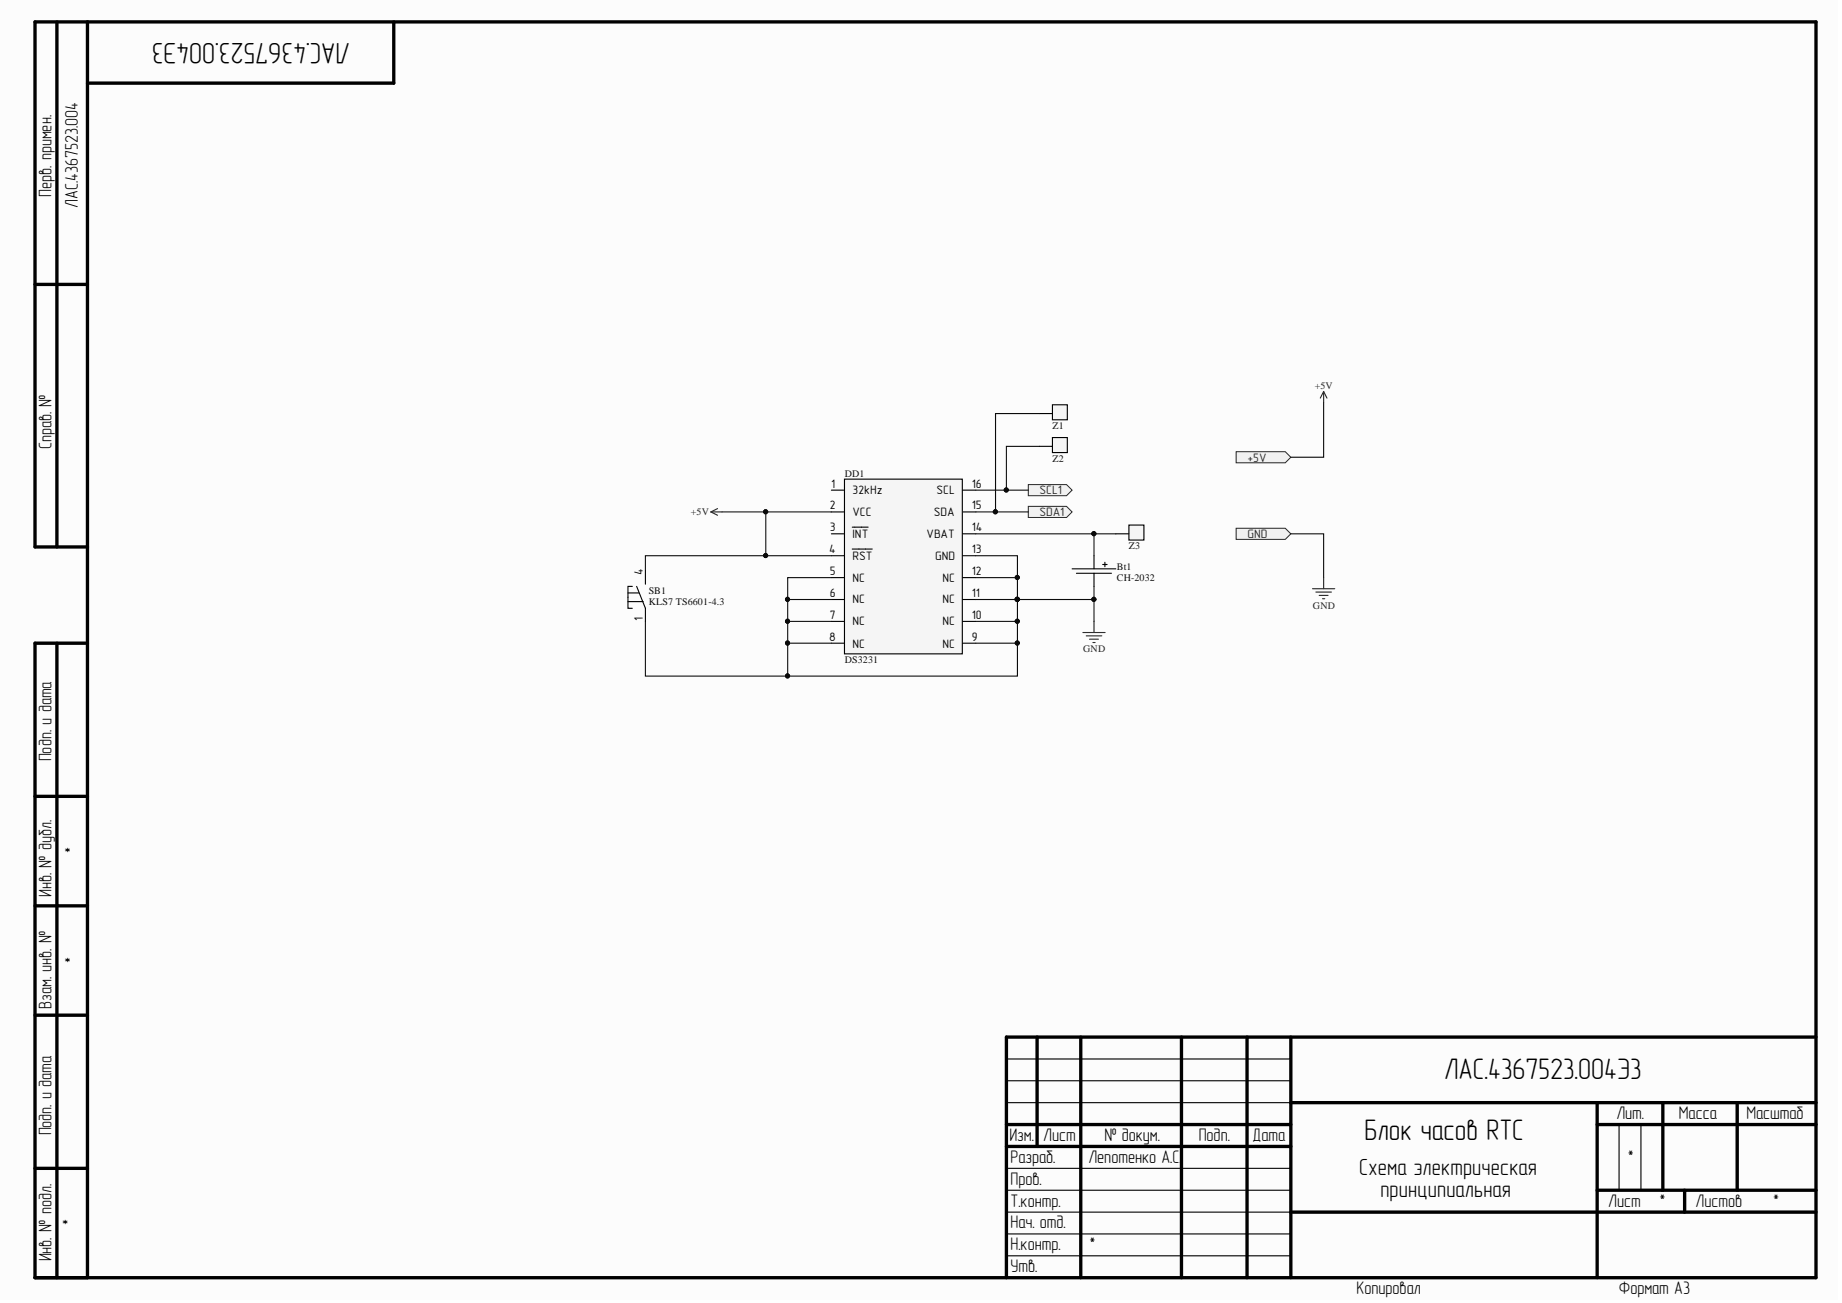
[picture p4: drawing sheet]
<svg xmlns="http://www.w3.org/2000/svg" width="420mm" height="297mm" viewBox="0 0 420 297" stroke-linecap="round" stroke-linejoin="round" font-family="sans-serif">
<path d="M0 0h418.8v296.2h-418.8z" fill="#fcfcfc"/>
<g fill="none" stroke="#000" stroke-width=".76">
<path d="M13 5v119.7M19.9 5v286.3M89.7 5v14h-69.8M8 64.8h11.9M19.9 124.7h-11.9v-119.7h405.9v286.3h-405.9v-144.7h11.9M13 146.6v144.7M8 181.5h11.9M8 206.5h11.9M8 231.4h11.9M236.4 236.4v25M246.3 236.4v54.9M269.3 236.4v54.9"/>
<path d="M284.2 236.4v54.9M294.2 236.4v54.9M413.9 236.4h-184.5v54.9M229.4 256.4h64.8M294.2 251.4h119.7M364 256.4h49.9M364 251.4v39.9M379 251.4v19.9M395.9 251.4v19.9M8 266.3h11.9M229.4 261.4h64.8M294.2 276.3h119.7"/>
<path d="M364 271.3h49.9M383.9 271.3v5"/>
</g>
<path d="M229.4 251.4h64.8M229.4 246.4h64.8M229.4 241.4h64.8M369 256.4v14.9M374 256.4v14.9M229.4 276.3h64.8M229.4 271.3h64.8M229.4 266.3h64.8M229.4 286.3h64.8M229.4 281.3h64.8" fill="none" stroke="#000" stroke-width=".25"/>
<path d="M192.5 109.2h26.8v39.9h-26.8z" fill="#f5f5f5" stroke="#000" stroke-width=".25"/>
<g fill="none" stroke="#000" stroke-width=".25">
<path d="M189.5 111.7h3M189.5 116.7h3M219.4 111.7h3M219.4 116.7h3M189.5 131.7h3M189.5 136.7h3M189.5 121.7h3M189.5 126.7h3M194.2 120.2h3.7M194.2 125.2h4.6M219.4 131.7h3M219.4 136.7h3"/>
<path d="M219.4 121.7h3M219.4 126.7h3M189.5 141.7h3M189.5 146.6h3M219.4 141.7h3M219.4 146.6h3"/>
</g>
<g fill="#f0f0f0" stroke="#262626" stroke-width=".23">
<path d="M234.4 110.5h8.7l1.2 1.2-1.2 1.3h-8.7z" fill-rule="evenodd"/>
<path d="M234.4 115.4h8.7l1.2 1.3-1.2 1.3h-8.7z" fill-rule="evenodd"/>
</g>
<path d="M244.3 129.7h10M245.3 130.7h8M249.3 126.7v3M249.3 130.7v3M251.3 128.7h1M251.8 128.2v1" fill="none" stroke="#000" stroke-width=".25"/>
<path d="M246.8 144.2h5.1M247.6 145h3.5M248.3 145.7h2M249.1 146.5h.5M249.3 141.7v2.5" fill="none" stroke="#262626" stroke-width=".25"/>
<g fill="#f0f0f0" stroke="#262626" stroke-width=".23">
<path d="M281.7 103h11.2l1.3 1.2-1.3 1.3h-11.2z" fill-rule="evenodd"/>
<path d="M281.7 120.4h11.2l1.3 1.3-1.3 1.3h-11.2z" fill-rule="evenodd"/>
</g>
<path d="M301.7 89.2v2.6M301.7 89.2l-.8 1.6M301.7 89.2l.7 1.6M162 116.7l1.5 .8M162 116.7h2.5M163.5 115.9l-1.5 .8M299.1 134.2h5.1M299.9 135h3.5M300.7 135.7h2M301.4 136.5h.5M301.7 131.7v2.5" fill="none" stroke="#262626" stroke-width=".25"/>
<path d="M143.1 137.1h3.5M143.1 135.2h2.5M144.1 133.7h-1v5h1M145.1 133.7l2 5v3M147.1 130.2v3" fill="none" stroke="#000" stroke-width=".25"/>
<g fill="none" stroke="#0e0e0e" stroke-width=".25">
<path d="M301.7 91.8v12.4h-7.5M164.5 116.7h25M174.5 116.7v10h15M222.4 111.7h12M222.4 116.7h12M174.5 126.7h-27.4v3.5M179.5 136.7v5M189.5 131.7h-10v5h10M222.4 131.7h9.5v5M222.4 136.7h9.5M222.4 126.7h9.5v5M231.9 136.7v5h-9.5"/>
<path d="M231.9 136.7h17.4M249.3 133.7v8M294.2 121.7h7.5v10M147.1 141.7v12.4h32.4M179.5 146.6v7.5h52.4v-7.5M189.5 141.7h-10v4.9h10M231.9 141.7v4.9h-9.5"/>
</g>
<g fill="#0e0e0e" stroke="#0e0e0e" stroke-width=".23">
<circle cx="249.3" cy="136.6" r=".47"/>
<circle cx="231.8" cy="131.6" r=".47"/>
<circle cx="231.8" cy="136.6" r=".47"/>
<circle cx="231.8" cy="146.6" r=".47"/>
<circle cx="231.8" cy="141.6" r=".47"/>
<circle cx="179.5" cy="136.6" r=".47"/>
<circle cx="179.5" cy="141.6" r=".47"/>
<circle cx="179.5" cy="146.6" r=".47"/>
<circle cx="179.5" cy="154.1" r=".47"/>
<circle cx="229.3" cy="111.7" r=".47"/>
<circle cx="226.9" cy="116.7" r=".47"/>
<circle cx="174.5" cy="116.7" r=".47"/>
<circle cx="174.5" cy="126.6" r=".47"/>
</g>
<path d="M239.9 99.8h3.4v3.4h-3.4z" fill="#f5f5f5" stroke="#000" stroke-width=".25"/>
<path d="M236.8 101.8h3.1" fill="none" stroke="#000" stroke-width=".25"/>
<path d="M239.9 92.3h3.4v3.4h-3.4z" fill="#f5f5f5" stroke="#000" stroke-width=".25"/>
<path d="M236.8 94.3h3.1" fill="none" stroke="#000" stroke-width=".25"/>
<path d="M257.3 119.7h3.4v3.4h-3.4z" fill="#f5f5f5" stroke="#000" stroke-width=".25"/>
<path d="M254.3 121.7h3" fill="none" stroke="#000" stroke-width=".25"/>
<path d="M236.8 94.3h-9.9v22.4M236.8 101.8h-7.4v9.9M222.4 121.7h31.9M249.3 121.7v5" fill="none" stroke="#0e0e0e" stroke-width=".25"/>
<g fill="#0e0e0e" stroke="#0e0e0e" stroke-width=".23">
<circle cx="229.3" cy="111.7" r=".47"/>
<circle cx="226.9" cy="116.7" r=".47"/>
<circle cx="249.3" cy="121.7" r=".47"/>
</g>
<g font-size="6.8">
<text x="79.8" y="9.9" transform="rotate(-180 79.8 9.9)">ЛАС.4367523.004Э3</text>
<text x="329.1" y="245.9">ЛАС.4367523.004Э3</text>
<text x="311" y="259.9">Блок часов RTC</text>
</g>
<g font-size="5.3">
<text x="309.8" y="268">Схема электрическая</text>
<text x="314.6" y="273">принципиальная</text>
</g>
<g font-size="4.1">
<text x="11.7" y="44.9" transform="rotate(-90 11.7 44.9)">Перв. примен.</text>
<text x="17.7" y="47.4" transform="rotate(-90 17.7 47.4)">ЛАС.4367523.004</text>
<text x="11.7" y="102.4" transform="rotate(-90 11.7 102.4)">Справ. №</text>
<text x="11.7" y="173.6" transform="rotate(-90 11.7 173.6)">Подп. и дата</text>
<text x="17.7" y="194.8" transform="rotate(-90 17.7 194.8)">*</text>
<text x="11.7" y="204.5" transform="rotate(-90 11.7 204.5)">Инв. № дубл.</text>
<text x="17.7" y="219.7" transform="rotate(-90 17.7 219.7)">*</text>
<text x="11.7" y="230" transform="rotate(-90 11.7 230)">Взам. инв. №</text>
<text x="368.4" y="255.1">Лит.</text>
<text x="382.6" y="255.1">Масса</text>
<text x="398" y="255.1">Масштаб</text>
<text x="11.7" y="258.9" transform="rotate(-90 11.7 258.9)">Подп. и дата</text>
<text x="230.1" y="260.1">Изм.</text>
<text x="237.8" y="260.1">Лист</text>
<text x="251.7" y="260.1">№ докум.</text>
<text x="273.2" y="260.1">Подп.</text>
<text x="285.5" y="260.1">Дата</text>
<text x="230.3" y="265.1">Разраб.</text>
<text x="248.1" y="265.1">Лепотенко А.С.</text>
<text x="370.7" y="265.1">*</text>
<text x="230.3" y="270.1">Пров.</text>
<text x="230.3" y="275.1">Т.контр.</text>
<text x="366.5" y="275.1">Лист</text>
<text x="378" y="275.1">*</text>
<text x="386.4" y="275.1">Листов</text>
<text x="403.9" y="275.1">*</text>
<text x="17.2" y="279.5" transform="rotate(-90 17.2 279.5)">*</text>
<text x="230.3" y="280">Нач. отд.</text>
<text x="11.7" y="287.6" transform="rotate(-90 11.7 287.6)">Инв. № подл.</text>
<text x="230.3" y="285">Н.контр.</text>
<text x="248.1" y="285">*</text>
<text x="230.3" y="290">Утв.</text>
<text x="309.2" y="295">Копировал</text>
<text x="369" y="295">Формат А3</text>
</g>
<g font-size="2.8" fill="#262626">
<text x="284.3" y="105.2">+5V</text>
<text x="236.9" y="112.7">SCL1</text>
<text x="236.9" y="117.6">SDA1</text>
<text x="284.3" y="122.6">GND</text>
</g>
<g font-size="2.8">
<text x="189.5" y="111.1">1</text>
<text x="194.3" y="112.7">32kHz</text>
<text x="213.4" y="112.7">SCL</text>
<text x="221.5" y="111.1">16</text>
<text x="189.1" y="116.1">2</text>
<text x="194.3" y="117.6">VCC</text>
<text x="212.9" y="117.6">SDA</text>
<text x="221.5" y="116.1">15</text>
<text x="189.1" y="121.1">3</text>
<text x="194.3" y="122.6">INT</text>
<text x="211.2" y="122.6">VBAT</text>
<text x="221.5" y="121.1">14</text>
<text x="146.5" y="131.2" transform="rotate(-90 146.5 131.2)">4</text>
<text x="189" y="126.1">4</text>
<text x="189.1" y="131.1">5</text>
<text x="194.3" y="127.6">RST</text>
<text x="213.1" y="127.6">GND</text>
<text x="221.5" y="131.1">12</text>
<text x="221.5" y="126.1">13</text>
<text x="189.1" y="136.1">6</text>
<text x="194.3" y="132.6">NC</text>
<text x="194.3" y="137.6">NC</text>
<text x="214.8" y="137.6">NC</text>
<text x="214.8" y="132.6">NC</text>
<text x="221.5" y="136.1">11</text>
<text x="146.5" y="141.6" transform="rotate(-90 146.5 141.6)">1</text>
<text x="189.1" y="141">7</text>
<text x="194.3" y="142.6">NC</text>
<text x="214.8" y="142.6">NC</text>
<text x="221.5" y="141">10</text>
<text x="189" y="146.1">8</text>
<text x="194.3" y="147.6">NC</text>
<text x="214.8" y="147.6">NC</text>
<text x="221.5" y="146.1">9</text>
</g>
<g font-size="2.3" fill="#262626">
<text x="299.7" y="88.8">+5V</text>
<text x="157.5" y="117.5">+5V</text>
<text x="299.2" y="138.8">GND</text>
<text x="246.9" y="148.7">GND</text>
</g>
<g font-size="2.3" fill="#0e0e0e">
<text x="239.9" y="97.8">Z1</text>
<text x="239.9" y="105.3">Z2</text>
<text x="192.5" y="108.8">DD1</text>
<text x="257.3" y="125.2">Z3</text>
<text x="254.6" y="130">Bt1</text>
<text x="147.8" y="135.5">SB1</text>
<text x="147.8" y="138">KLS7 TS6601-4.3</text>
<text x="254.6" y="132.5">CH-2032</text>
<text x="192.5" y="151.2">DS3231</text>
</g>
</svg>
